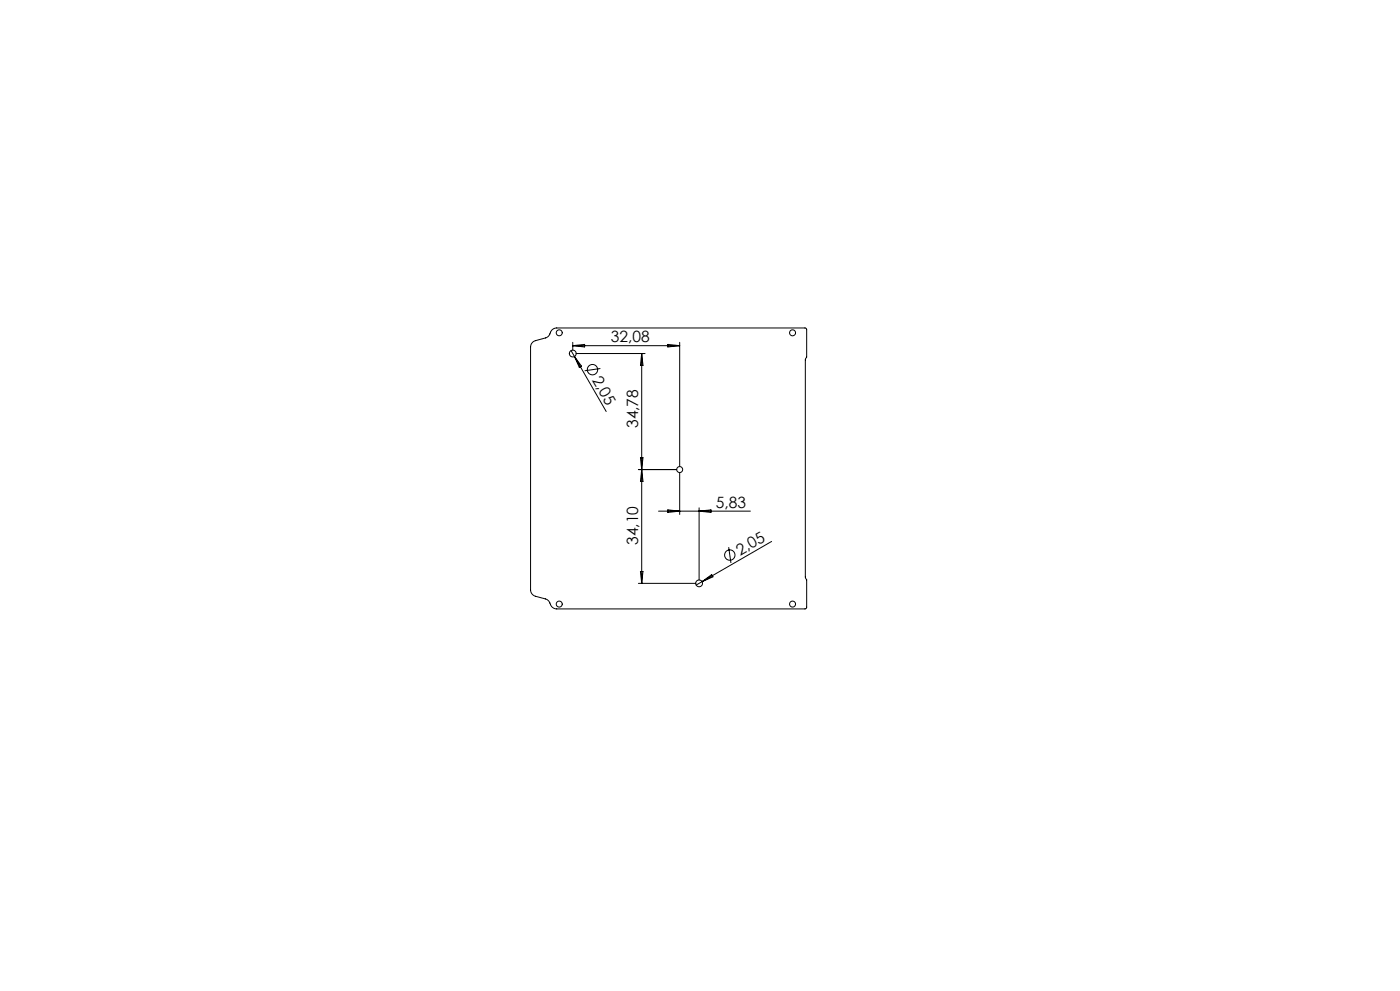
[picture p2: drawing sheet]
<svg xmlns="http://www.w3.org/2000/svg" width="420mm" height="297mm" viewBox="0 0 420 297" stroke-linecap="round" stroke-linejoin="round" font-family="sans-serif">
<g fill="none" stroke="#000" stroke-width=".3">
<path d="M159.8 102.6l.8-.5 3.2-.9a3.1 3.1 0 0 0 1.6-2.1l.7-.6 .9-.2h74.5l.5 .5v8.2l-.4 .9v65l.4 .9-.1 8.5-74.9 .2a2.46 2.46 0 0 1-2.3-2.2l-.9-.7-3.1-.9a2 2 0 0 1-1.5-1.9v-72.8l.1-.6zM171.3 105.1l10.6 18.2M171.8 102.6v2.4M171.8 103.6h32.1M171.8 103.6l3.6-.4v.8zM172.3 106.8l2.1 2.9-.6 .4zM172.8 106h20.7M180.1 110.4l-4.7 .7M192.5 106v68.8M192.5 106l.4 3.5h-.8zM200.3 103.2l3.6 .4-3.6 .4zM203.9 102.6v37.1"/>
<path d="M192.1 137.2l.8 7.1h-.8l.8-7.1zM191.5 140.7h11.4M197.6 153.2h27.5M200.3 152.8l3.6 .4-3.6 .4zM203.9 141.7v12.5M209.7 152.2v21.6M209.7 153.2l3.6-.4v.8zM191.5 174.8h17.2M192.1 171.3h.8l-.4 3.5zM210.6 174.3l-1.8 1M210.6 174.3l2.9-2.1 .4 .7zM218.6 164l.7 4.7"/>
<path d="M231.5 162.3l-20.9 12"/>
<circle cx="167.8" cy="99.7" r=".9"/>
<circle cx="237.8" cy="99.7" r=".9"/>
<circle cx="171.8" cy="106" r="1.03"/>
<circle cx="177.7" cy="110.8" r="1.56"/>
<circle cx="203.9" cy="140.7" r=".9"/>
<circle cx="209.7" cy="174.8" r="1.02"/>
<circle cx="218.9" cy="166.4" r="1.56"/>
<circle cx="167.8" cy="181" r=".9"/>
<circle cx="237.8" cy="181" r=".9"/>
</g>
<g font-size="4.7">
<text x="183.3" y="102.6">32,08</text>
<text x="177.5" y="113.9" transform="rotate(60 177.5 113.9)">2,05</text>
<text x="191.5" y="128.3" transform="rotate(-90 191.5 128.3)">34,78</text>
<text x="214.8" y="152.2">5,83</text>
<text x="191.5" y="163.3" transform="rotate(-90 191.5 163.3)">34,10</text>
<text x="222" y="166.5" transform="rotate(-30 222 166.5)">2,05</text>
</g>
</svg>
